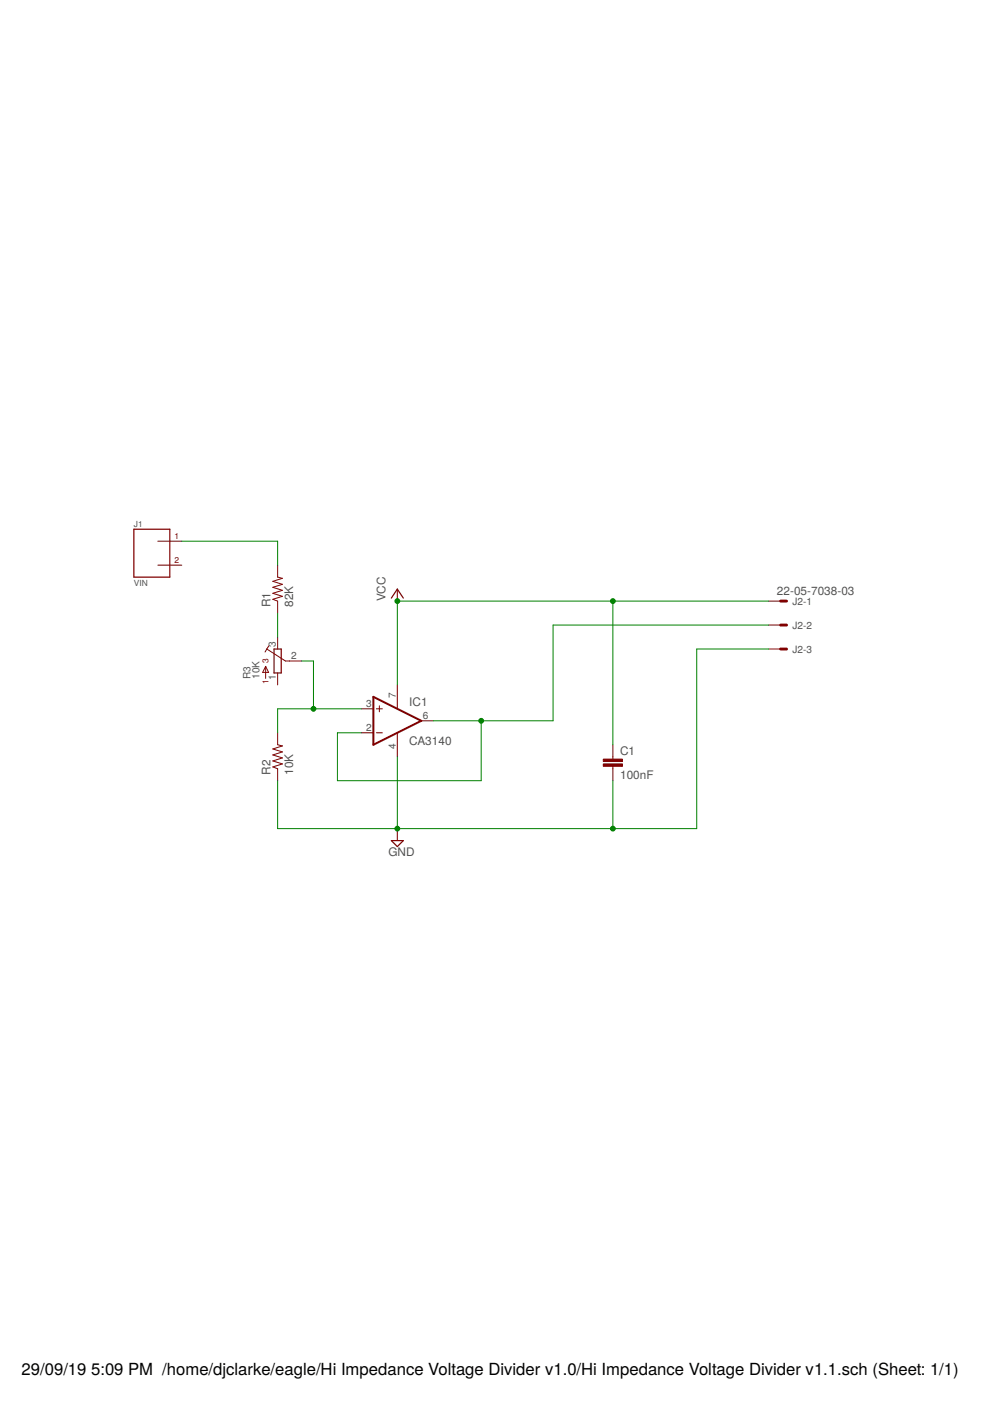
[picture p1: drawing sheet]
<?xml version="1.0" encoding="utf-8"?>
<!DOCTYPE eagle SYSTEM "eagle.dtd">
<!--
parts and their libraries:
SparkFun: Licensing: CC v3.0 Share-Alike You are welcome to use this library for commercial purposes.
-->
<eagle version="7.7.0">
<drawing>
<settings>
<setting alwaysvectorfont="no"/>
<setting verticaltext="up"/>
</settings>
<grid distance="0.1" unitdist="inch" unit="inch" style="lines" multiple="1" display="no" altdistance="0.01" altunitdist="inch" altunit="inch"/>
<schematic xreflabel="%F%N/%S.%C%R" xrefpart="/%S.%C%R">
<libraries>
<library name="linear">
<symbols>
<symbol name="OPAMP+-">
<wire x1="-5.08" y1="5.08" x2="-5.08" y2="-5.08" width="0.4064" layer="94"/>
<wire x1="-5.08" y1="-5.08" x2="5.08" y2="0" width="0.4064" layer="94"/>
<wire x1="5.08" y1="0" x2="-5.08" y2="5.08" width="0.4064" layer="94"/>
<wire x1="-3.81" y1="3.175" x2="-3.81" y2="1.905" width="0.1524" layer="94"/>
<wire x1="-4.445" y1="2.54" x2="-3.175" y2="2.54" width="0.1524" layer="94"/>
<wire x1="-4.445" y1="-2.54" x2="-3.175" y2="-2.54" width="0.1524" layer="94"/>
<text x="2.54" y="3.175" size="1.778" layer="95">&gt;NAME</text>
<text x="2.54" y="-5.08" size="1.778" layer="96">&gt;VALUE</text>
<text x="1.27" y="3.175" size="0.8128" layer="93" rot="R90">V+</text>
<text x="1.27" y="-4.445" size="0.8128" layer="93" rot="R90">V-</text>
<pin name="-IN" x="-7.62" y="-2.54" visible="pad" length="short" direction="in"/>
<pin name="+IN" x="-7.62" y="2.54" visible="pad" length="short" direction="in"/>
<pin name="OUT" x="7.62" y="0" visible="pad" length="short" direction="out" rot="R180"/>
<pin name="V+" x="0" y="7.62" visible="pad" length="middle" direction="pwr" rot="R270"/>
<pin name="V-" x="0" y="-7.62" visible="pad" length="middle" direction="pwr" rot="R90"/>
</symbol>
</symbols>
<devicesets>
<deviceset name="1AMP_P7+4" prefix="IC" uservalue="yes">
<gates>
<gate name="A" symbol="OPAMP+-" x="2.54" y="0"/>
</gates>
<devices>
<device name="N" package="DIL08">
<connects>
<connect gate="A" pin="+IN" pad="3"/>
<connect gate="A" pin="-IN" pad="2"/>
<connect gate="A" pin="OUT" pad="6"/>
<connect gate="A" pin="V+" pad="7"/>
<connect gate="A" pin="V-" pad="4"/>
</connects>
<technologies>
<technology name=""/>
</technologies>
</device>
<device name="D" package="SO08">
<connects>
<connect gate="A" pin="+IN" pad="3"/>
<connect gate="A" pin="-IN" pad="2"/>
<connect gate="A" pin="OUT" pad="6"/>
<connect gate="A" pin="V+" pad="7"/>
<connect gate="A" pin="V-" pad="4"/>
</connects>
<technologies>
<technology name=""/>
</technologies>
</device>
</devices>
</deviceset>
</devicesets>
</library>
<library name="SparkFun">
<symbols>
<symbol name="CAP">
<wire x1="0" y1="2.54" x2="0" y2="2.032" width="0.1524" layer="94"/>
<wire x1="0" y1="0" x2="0" y2="0.508" width="0.1524" layer="94"/>
<text x="1.524" y="2.921" size="1.778" layer="95">&gt;NAME</text>
<text x="1.524" y="-2.159" size="1.778" layer="96">&gt;VALUE</text>
<rectangle x1="-2.032" y1="0.508" x2="2.032" y2="1.016" layer="94"/>
<rectangle x1="-2.032" y1="1.524" x2="2.032" y2="2.032" layer="94"/>
<pin name="1" x="0" y="5.08" visible="off" length="short" direction="pas" swaplevel="1" rot="R270"/>
<pin name="2" x="0" y="-2.54" visible="off" length="short" direction="pas" swaplevel="1" rot="R90"/>
</symbol>
<symbol name="RESISTOR">
<wire x1="-2.54" y1="0" x2="-2.159" y2="1.016" width="0.1524" layer="94"/>
<wire x1="-2.159" y1="1.016" x2="-1.524" y2="-1.016" width="0.1524" layer="94"/>
<wire x1="-1.524" y1="-1.016" x2="-0.889" y2="1.016" width="0.1524" layer="94"/>
<wire x1="-0.889" y1="1.016" x2="-0.254" y2="-1.016" width="0.1524" layer="94"/>
<wire x1="-0.254" y1="-1.016" x2="0.381" y2="1.016" width="0.1524" layer="94"/>
<wire x1="0.381" y1="1.016" x2="1.016" y2="-1.016" width="0.1524" layer="94"/>
<wire x1="1.016" y1="-1.016" x2="1.651" y2="1.016" width="0.1524" layer="94"/>
<wire x1="1.651" y1="1.016" x2="2.286" y2="-1.016" width="0.1524" layer="94"/>
<wire x1="2.286" y1="-1.016" x2="2.54" y2="0" width="0.1524" layer="94"/>
<text x="-3.81" y="1.4986" size="1.778" layer="95">&gt;NAME</text>
<text x="-3.81" y="-3.302" size="1.778" layer="96">&gt;VALUE</text>
<pin name="2" x="5.08" y="0" visible="off" length="short" direction="pas" swaplevel="1" rot="R180"/>
<pin name="1" x="-5.08" y="0" visible="off" length="short" direction="pas" swaplevel="1"/>
</symbol>
</symbols>
<devicesets>
<deviceset name="CAP" prefix="C" uservalue="yes">
<gates>
<gate name="G$1" symbol="CAP" x="0" y="0"/>
</gates>
<devices>
<device name="PTH" package="CAP-PTH-SMALL">
<connects>
<connect gate="G$1" pin="1" pad="1"/>
<connect gate="G$1" pin="2" pad="2"/>
</connects>
<technologies>
<technology name=""/>
</technologies>
</device>
<device name="PTH2" package="CAP-PTH-SMALL2">
<connects>
<connect gate="G$1" pin="1" pad="1"/>
<connect gate="G$1" pin="2" pad="2"/>
</connects>
<technologies>
<technology name=""/>
</technologies>
</device>
<device name="0805" package="0805">
<connects>
<connect gate="G$1" pin="1" pad="1"/>
<connect gate="G$1" pin="2" pad="2"/>
</connects>
<technologies>
<technology name=""/>
</technologies>
</device>
<device name="PTH3" package="CAP-PTH-LARGE">
<connects>
<connect gate="G$1" pin="1" pad="1"/>
<connect gate="G$1" pin="2" pad="2"/>
</connects>
<technologies>
<technology name=""/>
</technologies>
</device>
<device name="SMD" package="GRM43D">
<connects>
<connect gate="G$1" pin="1" pad="A"/>
<connect gate="G$1" pin="2" pad="C"/>
</connects>
<technologies>
<technology name=""/>
</technologies>
</device>
<device name="0603-CAP" package="0603-CAP">
<connects>
<connect gate="G$1" pin="1" pad="1"/>
<connect gate="G$1" pin="2" pad="2"/>
</connects>
<technologies>
<technology name=""/>
</technologies>
</device>
<device name="0402-CAP" package="0402-CAP">
<connects>
<connect gate="G$1" pin="1" pad="1"/>
<connect gate="G$1" pin="2" pad="2"/>
</connects>
<technologies>
<technology name=""/>
</technologies>
</device>
<device name="PTH1" package="CAP-PTH-5MM">
<connects>
<connect gate="G$1" pin="1" pad="1"/>
<connect gate="G$1" pin="2" pad="2"/>
</connects>
<technologies>
<technology name=""/>
</technologies>
</device>
<device name="_" package="AXIAL-5MM">
<connects>
<connect gate="G$1" pin="1" pad="P$1"/>
<connect gate="G$1" pin="2" pad="P$2"/>
</connects>
<technologies>
<technology name=""/>
</technologies>
</device>
<device name="1210" package="1210">
<connects>
<connect gate="G$1" pin="1" pad="1"/>
<connect gate="G$1" pin="2" pad="2"/>
</connects>
<technologies>
<technology name=""/>
</technologies>
</device>
<device name="1206" package="1206">
<connects>
<connect gate="G$1" pin="1" pad="1"/>
<connect gate="G$1" pin="2" pad="2"/>
</connects>
<technologies>
<technology name=""/>
</technologies>
</device>
<device name="ASMD" package="CTZ3">
<connects>
<connect gate="G$1" pin="1" pad="+"/>
<connect gate="G$1" pin="2" pad="-"/>
</connects>
<technologies>
<technology name=""/>
</technologies>
</device>
<device name="KIT" package="CAP-PTH-SMALL-KIT">
<connects>
<connect gate="G$1" pin="1" pad="1"/>
<connect gate="G$1" pin="2" pad="2"/>
</connects>
<technologies>
<technology name=""/>
</technologies>
</device>
</devices>
</deviceset>
<deviceset name="RESISTOR" prefix="R" uservalue="yes">
<gates>
<gate name="G$1" symbol="RESISTOR" x="0" y="0"/>
</gates>
<devices>
<device name="1206" package="1206">
<connects>
<connect gate="G$1" pin="1" pad="1"/>
<connect gate="G$1" pin="2" pad="2"/>
</connects>
<technologies>
<technology name=""/>
</technologies>
</device>
<device name="AXIAL-0.3" package="AXIAL-0.3">
<connects>
<connect gate="G$1" pin="1" pad="P$1"/>
<connect gate="G$1" pin="2" pad="P$2"/>
</connects>
<technologies>
<technology name=""/>
</technologies>
</device>
<device name="2010" package="R2010">
<connects>
<connect gate="G$1" pin="1" pad="1"/>
<connect gate="G$1" pin="2" pad="2"/>
</connects>
<technologies>
<technology name=""/>
</technologies>
</device>
<device name="0805-RES" package="0805">
<connects>
<connect gate="G$1" pin="1" pad="1"/>
<connect gate="G$1" pin="2" pad="2"/>
</connects>
<technologies>
<technology name=""/>
</technologies>
</device>
<device name="0603-RES" package="0603-RES">
<connects>
<connect gate="G$1" pin="1" pad="1"/>
<connect gate="G$1" pin="2" pad="2"/>
</connects>
<technologies>
<technology name=""/>
</technologies>
</device>
<device name="0402-RES" package="0402-RES">
<connects>
<connect gate="G$1" pin="1" pad="1"/>
<connect gate="G$1" pin="2" pad="2"/>
</connects>
<technologies>
<technology name=""/>
</technologies>
</device>
<device name="PTH-1/6W" package="1/6W-RES">
<connects>
<connect gate="G$1" pin="1" pad="1"/>
<connect gate="G$1" pin="2" pad="2"/>
</connects>
<technologies>
<technology name=""/>
</technologies>
</device>
<device name="2512" package="R2512">
<connects>
<connect gate="G$1" pin="1" pad="1"/>
<connect gate="G$1" pin="2" pad="2"/>
</connects>
<technologies>
<technology name=""/>
</technologies>
</device>
<device name="PTH-1/4W" package="AXIAL-0.4">
<connects>
<connect gate="G$1" pin="1" pad="P$1"/>
<connect gate="G$1" pin="2" pad="P$2"/>
</connects>
<technologies>
<technology name=""/>
</technologies>
</device>
<device name="PTH-1/2W" package="AXIAL-0.5">
<connects>
<connect gate="G$1" pin="1" pad="P$1"/>
<connect gate="G$1" pin="2" pad="P$2"/>
</connects>
<technologies>
<technology name=""/>
</technologies>
</device>
<device name="PTH-1W" package="AXIAL-0.6">
<connects>
<connect gate="G$1" pin="1" pad="P$1"/>
<connect gate="G$1" pin="2" pad="P$2"/>
</connects>
<technologies>
<technology name=""/>
</technologies>
</device>
<device name="PTH-2W" package="AXIAL-0.8">
<connects>
<connect gate="G$1" pin="1" pad="P$1"/>
<connect gate="G$1" pin="2" pad="P$2"/>
</connects>
<technologies>
<technology name=""/>
</technologies>
</device>
<device name="KIT" package="AXIAL-0.3-KIT">
<connects>
<connect gate="G$1" pin="1" pad="P$1"/>
<connect gate="G$1" pin="2" pad="P$2"/>
</connects>
<technologies>
<technology name=""/>
</technologies>
</device>
</devices>
</deviceset>
</devicesets>
</library>
<library name="bourns">
<symbols>
<symbol name="TPOT">
<wire x1="-0.762" y1="2.54" x2="-0.762" y2="-2.54" width="0.254" layer="94"/>
<wire x1="0.762" y1="-2.54" x2="0.762" y2="2.54" width="0.254" layer="94"/>
<wire x1="2.54" y1="0" x2="1.651" y2="0" width="0.1524" layer="94"/>
<wire x1="0.762" y1="2.54" x2="-0.762" y2="2.54" width="0.254" layer="94"/>
<wire x1="-0.762" y1="-2.54" x2="0.762" y2="-2.54" width="0.254" layer="94"/>
<wire x1="-2.54" y1="-3.683" x2="-2.54" y2="-1.143" width="0.1524" layer="94"/>
<wire x1="-2.54" y1="-1.143" x2="-3.175" y2="-2.413" width="0.1524" layer="94"/>
<wire x1="-3.175" y1="-2.413" x2="-1.905" y2="-2.413" width="0.1524" layer="94"/>
<wire x1="-1.905" y1="-2.413" x2="-2.54" y2="-1.143" width="0.1524" layer="94"/>
<wire x1="1.651" y1="0" x2="-2.286" y2="2.54" width="0.1524" layer="94"/>
<wire x1="-2.667" y1="1.905" x2="-2.286" y2="2.54" width="0.1524" layer="94"/>
<wire x1="-2.286" y1="2.54" x2="-1.905" y2="3.175" width="0.1524" layer="94"/>
<text x="-5.715" y="-3.81" size="1.524" layer="95" ratio="10" rot="R90">&gt;NAME</text>
<text x="-3.81" y="-3.81" size="1.524" layer="96" ratio="10" rot="R90">&gt;VALUE</text>
<text x="-1.905" y="-4.953" size="1.27" layer="94" rot="R90">1</text>
<text x="-1.905" y="-0.508" size="1.27" layer="94" rot="R90">3</text>
<pin name="1" x="0" y="-5.08" visible="pad" length="short" direction="pas" rot="R90"/>
<pin name="3" x="0" y="5.08" visible="pad" length="short" direction="pas" rot="R270"/>
<pin name="2" x="5.08" y="0" visible="pad" length="short" direction="pas" rot="R180"/>
</symbol>
</symbols>
<devicesets>
<deviceset name="3386-" prefix="R" uservalue="yes">
<gates>
<gate name="G$1" symbol="TPOT" x="0" y="0"/>
</gates>
<devices>
<device name="P" package="3386P">
<connects>
<connect gate="G$1" pin="1" pad="1"/>
<connect gate="G$1" pin="2" pad="2"/>
<connect gate="G$1" pin="3" pad="3"/>
</connects>
<technologies>
<technology name=""/>
</technologies>
</device>
<device name="F" package="3386F">
<connects>
<connect gate="G$1" pin="1" pad="1"/>
<connect gate="G$1" pin="2" pad="2"/>
<connect gate="G$1" pin="3" pad="3"/>
</connects>
<technologies>
<technology name=""/>
</technologies>
</device>
<device name="G" package="3386G">
<connects>
<connect gate="G$1" pin="1" pad="1"/>
<connect gate="G$1" pin="2" pad="2"/>
<connect gate="G$1" pin="3" pad="3"/>
</connects>
<technologies>
<technology name=""/>
</technologies>
</device>
<device name="K" package="3386K">
<connects>
<connect gate="G$1" pin="1" pad="1"/>
<connect gate="G$1" pin="2" pad="2"/>
<connect gate="G$1" pin="3" pad="3"/>
</connects>
<technologies>
<technology name=""/>
</technologies>
</device>
<device name="R" package="3386R">
<connects>
<connect gate="G$1" pin="1" pad="1"/>
<connect gate="G$1" pin="2" pad="2"/>
<connect gate="G$1" pin="3" pad="3"/>
</connects>
<technologies>
<technology name=""/>
</technologies>
</device>
<device name="T" package="3386T">
<connects>
<connect gate="G$1" pin="1" pad="1"/>
<connect gate="G$1" pin="2" pad="2"/>
<connect gate="G$1" pin="3" pad="3"/>
</connects>
<technologies>
<technology name=""/>
</technologies>
</device>
<device name="U" package="3386U">
<connects>
<connect gate="G$1" pin="1" pad="1"/>
<connect gate="G$1" pin="2" pad="2"/>
<connect gate="G$1" pin="3" pad="3"/>
</connects>
<technologies>
<technology name=""/>
</technologies>
</device>
<device name="Y" package="3386Y">
<connects>
<connect gate="G$1" pin="1" pad="1"/>
<connect gate="G$1" pin="2" pad="2"/>
<connect gate="G$1" pin="3" pad="3"/>
</connects>
<technologies>
<technology name=""/>
</technologies>
</device>
<device name="B" package="3386B">
<connects>
<connect gate="G$1" pin="1" pad="1"/>
<connect gate="G$1" pin="2" pad="2"/>
<connect gate="G$1" pin="3" pad="3"/>
</connects>
<technologies>
<technology name=""/>
</technologies>
</device>
<device name="C" package="3386C">
<connects>
<connect gate="G$1" pin="1" pad="1"/>
<connect gate="G$1" pin="2" pad="2"/>
<connect gate="G$1" pin="3" pad="3"/>
</connects>
<technologies>
<technology name=""/>
</technologies>
</device>
<device name="H" package="3386H">
<connects>
<connect gate="G$1" pin="1" pad="1"/>
<connect gate="G$1" pin="2" pad="2"/>
<connect gate="G$1" pin="3" pad="3"/>
</connects>
<technologies>
<technology name=""/>
</technologies>
</device>
<device name="J" package="3386J">
<connects>
<connect gate="G$1" pin="1" pad="1"/>
<connect gate="G$1" pin="2" pad="2"/>
<connect gate="G$1" pin="3" pad="3"/>
</connects>
<technologies>
<technology name=""/>
</technologies>
</device>
<device name="S" package="3386S">
<connects>
<connect gate="G$1" pin="1" pad="1"/>
<connect gate="G$1" pin="2" pad="2"/>
<connect gate="G$1" pin="3" pad="3"/>
</connects>
<technologies>
<technology name=""/>
</technologies>
</device>
<device name="W" package="3386W">
<connects>
<connect gate="G$1" pin="1" pad="1"/>
<connect gate="G$1" pin="2" pad="2"/>
<connect gate="G$1" pin="3" pad="3"/>
</connects>
<technologies>
<technology name=""/>
</technologies>
</device>
<device name="X" package="3386X">
<connects>
<connect gate="G$1" pin="1" pad="1"/>
<connect gate="G$1" pin="2" pad="2"/>
<connect gate="G$1" pin="3" pad="3"/>
</connects>
<technologies>
<technology name=""/>
</technologies>
</device>
</devices>
</deviceset>
</devicesets>
</library>
<library name="aaa-flatcatit">
<symbols>
<symbol name="J2-1">
<text x="-7.62" y="5.588" size="1.27" layer="95">&gt;NAME</text>
<text x="-7.62" y="-6.858" size="1.27" layer="96">&gt;VALUE</text>
<pin name="P$1" x="2.54" y="2.54" visible="off" length="middle" rot="R180"/>
<pin name="P$2" x="2.54" y="-2.54" visible="off" length="middle" rot="R180"/>
<wire x1="-7.62" y1="5.08" x2="0" y2="5.08" width="0.254" layer="94"/>
<wire x1="0" y1="5.08" x2="0" y2="-5.08" width="0.254" layer="94"/>
<wire x1="0" y1="-5.08" x2="-7.62" y2="-5.08" width="0.254" layer="94"/>
<wire x1="-7.62" y1="-5.08" x2="-7.62" y2="5.08" width="0.254" layer="94"/>
<text x="1.016" y="3.048" size="1.27" layer="94">1</text>
<text x="1.016" y="-2.032" size="1.27" layer="94">2</text>
</symbol>
</symbols>
<devicesets>
<deviceset name="J2-508MM" prefix="J" uservalue="yes">
<gates>
<gate name="G$1" symbol="J2-1" x="2.54" y="0"/>
</gates>
<devices>
<device name="" package="J2-508MM">
<connects>
<connect gate="G$1" pin="P$1" pad="P$1"/>
<connect gate="G$1" pin="P$2" pad="P$2"/>
</connects>
<technologies>
<technology name=""/>
</technologies>
</device>
<device name="V" package="J2V-508MM">
<connects>
<connect gate="G$1" pin="P$1" pad="P$1"/>
<connect gate="G$1" pin="P$2" pad="P$2"/>
</connects>
<technologies>
<technology name=""/>
</technologies>
</device>
</devices>
</deviceset>
</devicesets>
</library>
<library name="con-molex">
<symbols>
<symbol name="MV">
<wire x1="1.27" y1="0" x2="0" y2="0" width="0.6096" layer="94"/>
<text x="2.54" y="-0.762" size="1.524" layer="95">&gt;NAME</text>
<text x="-0.762" y="1.397" size="1.778" layer="96">&gt;VALUE</text>
<pin name="S" x="-2.54" y="0" visible="off" length="short" direction="pas"/>
</symbol>
<symbol name="M">
<wire x1="1.27" y1="0" x2="0" y2="0" width="0.6096" layer="94"/>
<text x="2.54" y="-0.762" size="1.524" layer="95">&gt;NAME</text>
<pin name="S" x="-2.54" y="0" visible="off" length="short" direction="pas"/>
</symbol>
</symbols>
<devicesets>
<deviceset name="22-?-03" prefix="J">
<gates>
<gate name="-1" symbol="MV" x="0" y="5.08" addlevel="always" swaplevel="1"/>
<gate name="-2" symbol="M" x="0" y="0" addlevel="always" swaplevel="1"/>
<gate name="-3" symbol="M" x="0" y="-5.08" addlevel="always" swaplevel="1"/>
</gates>
<devices>
<device name="05-7038" package="7395-03">
<connects>
<connect gate="-1" pin="S" pad="1"/>
<connect gate="-2" pin="S" pad="2"/>
<connect gate="-3" pin="S" pad="3"/>
</connects>
<technologies>
<technology name="">
<attribute name="MF" value="" constant="no"/>
<attribute name="MPN" value="" constant="no"/>
<attribute name="OC_FARNELL" value="unknown" constant="no"/>
<attribute name="OC_NEWARK" value="unknown" constant="no"/>
</technology>
</technologies>
</device>
<device name="27-2031" package="6410-03">
<connects>
<connect gate="-1" pin="S" pad="1"/>
<connect gate="-2" pin="S" pad="2"/>
<connect gate="-3" pin="S" pad="3"/>
</connects>
<technologies>
<technology name="">
<attribute name="MF" value="" constant="no"/>
<attribute name="MPN" value="" constant="no"/>
<attribute name="OC_FARNELL" value="unknown" constant="no"/>
<attribute name="OC_NEWARK" value="unknown" constant="no"/>
</technology>
</technologies>
</device>
</devices>
</deviceset>
</devicesets>
</library>
<library name="supply1">
<symbols>
<symbol name="VCC">
<wire x1="1.27" y1="-1.905" x2="0" y2="0" width="0.254" layer="94"/>
<wire x1="0" y1="0" x2="-1.27" y2="-1.905" width="0.254" layer="94"/>
<text x="-2.54" y="-2.54" size="1.778" layer="96" rot="R90">&gt;VALUE</text>
<pin name="VCC" x="0" y="-2.54" visible="off" length="short" direction="sup" rot="R90"/>
</symbol>
</symbols>
<devicesets>
<deviceset name="VCC" prefix="P+">
<gates>
<gate name="VCC" symbol="VCC" x="0" y="0"/>
</gates>
<devices>
<device name="">
<technologies>
<technology name=""/>
</technologies>
</device>
</devices>
</deviceset>
</devicesets>
</library>
<library name="supply2">
<symbols>
<symbol name="GND">
<wire x1="-1.27" y1="0" x2="1.27" y2="0" width="0.254" layer="94"/>
<wire x1="1.27" y1="0" x2="0" y2="-1.27" width="0.254" layer="94"/>
<wire x1="0" y1="-1.27" x2="-1.27" y2="0" width="0.254" layer="94"/>
<text x="-1.905" y="-3.175" size="1.778" layer="96">&gt;VALUE</text>
<pin name="GND" x="0" y="2.54" visible="off" length="short" direction="sup" rot="R270"/>
</symbol>
</symbols>
<devicesets>
<deviceset name="GND" prefix="SUPPLY">
<gates>
<gate name="GND" symbol="GND" x="0" y="0"/>
</gates>
<devices>
<device name="">
<technologies>
<technology name=""/>
</technologies>
</device>
</devices>
</deviceset>
</devicesets>
</library>
</libraries>
<attributes>
</attributes>
<variantdefs>
</variantdefs>
<classes>
<class number="0" name="default" width="0" drill="0">
</class>
</classes>
<parts>
<part name="IC1" library="linear" deviceset="1AMP_P7+4" device="N" value="CA3140"/>
<part name="C1" library="SparkFun" deviceset="CAP" device="PTH1" value="100nF"/>
<part name="R1" library="SparkFun" deviceset="RESISTOR" device="AXIAL-0.3" value="82K"/>
<part name="R2" library="SparkFun" deviceset="RESISTOR" device="AXIAL-0.3" value="10K"/>
<part name="R3" library="bourns" deviceset="3386-" device="W" value="10K"/>
<part name="J1" library="aaa-flatcatit" deviceset="J2-508MM" device="" value="VIN"/>
<part name="J2" library="con-molex" deviceset="22-?-03" device="05-7038"/>
<part name="P+1" library="supply1" deviceset="VCC" device=""/>
<part name="SUPPLY1" library="supply2" deviceset="GND" device=""/>
</parts>
<sheets>
<sheet>
<plain>
</plain>
<instances>
<instance part="IC1" gate="A" x="53.34" y="45.72"/>
<instance part="C1" gate="G$1" x="99.06" y="35.56"/>
<instance part="R1" gate="G$1" x="27.94" y="73.66" rot="R90"/>
<instance part="R2" gate="G$1" x="27.94" y="38.1" rot="R90"/>
<instance part="R3" gate="G$1" x="27.94" y="58.42"/>
<instance part="J1" gate="G$1" x="5.08" y="81.28"/>
<instance part="J2" gate="-1" x="134.62" y="71.12"/>
<instance part="J2" gate="-2" x="134.62" y="66.04"/>
<instance part="J2" gate="-3" x="134.62" y="60.96"/>
<instance part="P+1" gate="VCC" x="53.34" y="73.66"/>
<instance part="SUPPLY1" gate="GND" x="53.34" y="20.32"/>
</instances>
<busses>
</busses>
<nets>
<net name="N$1" class="0">
<segment>
<pinref part="J1" gate="G$1" pin="P$1"/>
<wire x1="7.62" y1="83.82" x2="27.94" y2="83.82" width="0.1524" layer="91"/>
<pinref part="R1" gate="G$1" pin="2"/>
<wire x1="27.94" y1="83.82" x2="27.94" y2="78.74" width="0.1524" layer="91"/>
</segment>
</net>
<net name="N$2" class="0">
<segment>
<pinref part="R1" gate="G$1" pin="1"/>
<pinref part="R3" gate="G$1" pin="3"/>
<wire x1="27.94" y1="68.58" x2="27.94" y2="63.5" width="0.1524" layer="91"/>
</segment>
</net>
<net name="N$3" class="0">
<segment>
<pinref part="R2" gate="G$1" pin="2"/>
<pinref part="IC1" gate="A" pin="+IN"/>
<wire x1="27.94" y1="48.26" x2="27.94" y2="43.18" width="0.1524" layer="91"/>
<wire x1="45.72" y1="48.26" x2="35.56" y2="48.26" width="0.1524" layer="91"/>
<pinref part="R3" gate="G$1" pin="2"/>
<wire x1="35.56" y1="48.26" x2="27.94" y2="48.26" width="0.1524" layer="91"/>
<wire x1="33.02" y1="58.42" x2="35.56" y2="58.42" width="0.1524" layer="91"/>
<wire x1="35.56" y1="58.42" x2="35.56" y2="48.26" width="0.1524" layer="91"/>
<junction x="35.56" y="48.26"/>
</segment>
</net>
<net name="N$6" class="0">
<segment>
<pinref part="IC1" gate="A" pin="OUT"/>
<wire x1="60.96" y1="45.72" x2="71.12" y2="45.72" width="0.1524" layer="91"/>
<wire x1="71.12" y1="45.72" x2="86.36" y2="45.72" width="0.1524" layer="91"/>
<wire x1="86.36" y1="45.72" x2="86.36" y2="66.04" width="0.1524" layer="91"/>
<wire x1="132.08" y1="66.04" x2="86.36" y2="66.04" width="0.1524" layer="91"/>
<pinref part="J2" gate="-2" pin="S"/>
<pinref part="IC1" gate="A" pin="-IN"/>
<wire x1="45.72" y1="43.18" x2="40.64" y2="43.18" width="0.1524" layer="91"/>
<wire x1="40.64" y1="43.18" x2="40.64" y2="33.02" width="0.1524" layer="91"/>
<wire x1="40.64" y1="33.02" x2="71.12" y2="33.02" width="0.1524" layer="91"/>
<wire x1="71.12" y1="33.02" x2="71.12" y2="45.72" width="0.1524" layer="91"/>
<junction x="71.12" y="45.72"/>
</segment>
</net>
<net name="VCC" class="0">
<segment>
<pinref part="C1" gate="G$1" pin="1"/>
<wire x1="99.06" y1="40.64" x2="99.06" y2="71.12" width="0.1524" layer="91"/>
<wire x1="99.06" y1="71.12" x2="132.08" y2="71.12" width="0.1524" layer="91"/>
<wire x1="99.06" y1="71.12" x2="53.34" y2="71.12" width="0.1524" layer="91"/>
<pinref part="IC1" gate="A" pin="V+"/>
<wire x1="53.34" y1="71.12" x2="53.34" y2="53.34" width="0.1524" layer="91"/>
<junction x="99.06" y="71.12"/>
<pinref part="J2" gate="-1" pin="S"/>
<pinref part="P+1" gate="VCC" pin="VCC"/>
<junction x="53.34" y="71.12"/>
</segment>
</net>
<net name="GND" class="0">
<segment>
<pinref part="R2" gate="G$1" pin="1"/>
<wire x1="27.94" y1="22.86" x2="27.94" y2="33.02" width="0.1524" layer="91"/>
<wire x1="27.94" y1="22.86" x2="53.34" y2="22.86" width="0.1524" layer="91"/>
<pinref part="IC1" gate="A" pin="V-"/>
<wire x1="53.34" y1="22.86" x2="53.34" y2="38.1" width="0.1524" layer="91"/>
<wire x1="53.34" y1="22.86" x2="99.06" y2="22.86" width="0.1524" layer="91"/>
<pinref part="C1" gate="G$1" pin="2"/>
<wire x1="99.06" y1="22.86" x2="99.06" y2="33.02" width="0.1524" layer="91"/>
<wire x1="99.06" y1="22.86" x2="116.84" y2="22.86" width="0.1524" layer="91"/>
<wire x1="116.84" y1="22.86" x2="116.84" y2="60.96" width="0.1524" layer="91"/>
<wire x1="116.84" y1="60.96" x2="132.08" y2="60.96" width="0.1524" layer="91"/>
<junction x="53.34" y="22.86"/>
<junction x="99.06" y="22.86"/>
<pinref part="J2" gate="-3" pin="S"/>
<pinref part="SUPPLY1" gate="GND" pin="GND"/>
</segment>
</net>
</nets>
</sheet>
</sheets>
</schematic>
</drawing>
</eagle>
